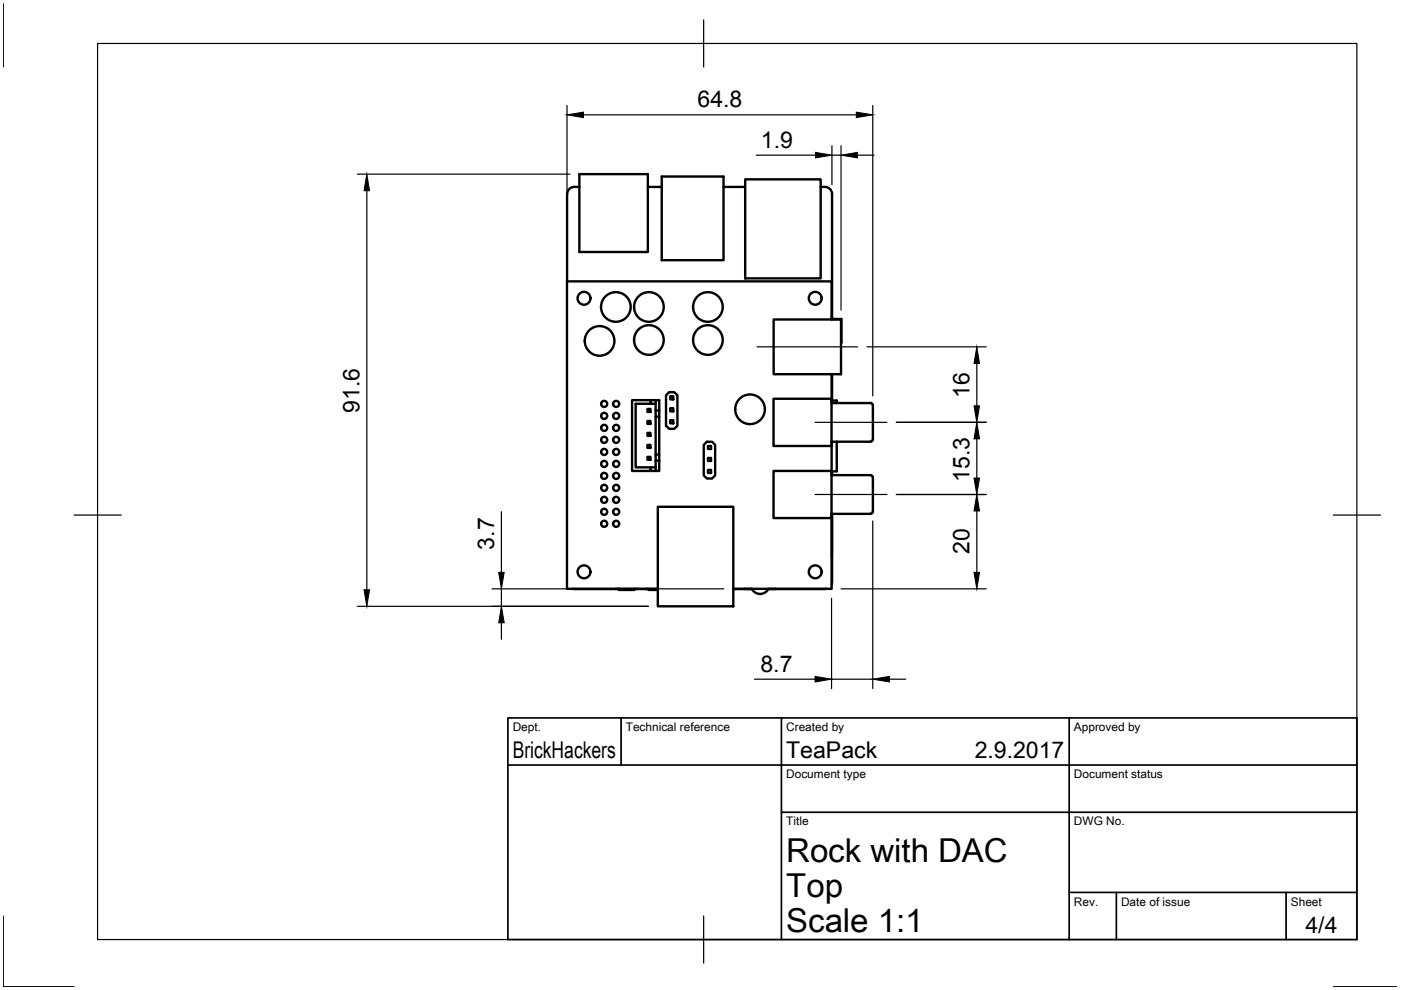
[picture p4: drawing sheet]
<svg xmlns="http://www.w3.org/2000/svg" width="297mm" height="210mm" viewBox="0 0 297 210" stroke-linecap="round" stroke-linejoin="round" font-family="sans-serif">
<!-- layer: Visible -->
<g fill="none" stroke="#000" stroke-width=".51">
<path d="M122.8 39.6a2.01 2.01 0 0 0-2.5 1.1v.4M122.8 36.9h14.6v16.5h-14.6zM137.4 39.6h2.9M140.3 37.4h13.1v17.8h-13.1zM153.4 39.6h4.6M158 38h16v21h-16zM174 39.6a1.91 1.91 0 0 1 2.3 1.1l.1 26.9h2l-.1 5M120.2 41.1v18.6M164 67.7h14.3v11.6h-14.3zM176.3 67.7v-8h-56.1v65.1h19.3M176.3 67.1l.1 .6M176.3 79.3v6.2"/>
<path d="M176.4 79.3v5.6M137.3 86.7h.6v.6h-.6zM137.3 89.2h.6v.7h-.6zM137.3 91.8h.6v.6h-.6zM137.3 94.3h.6v.7h-.6zM137.3 96.9h.6v.6h-.6zM137.9 84.8h-3.9v15.1h3.9M137.9 85.6h-3.1v13.5h3.1M139 87v1.4h.8v-1.4M139 97.6v-1.2h.8v1.2M139 84.8h-1.1v.8h1.1M139 99.1h-1.1v.8h1.1"/>
<path d="M139 87h.8M139 97.6h.8M139 84.8v2.2M139 88.4v8M139 97.6v2.3M139 84.8h.8v2.2M139.8 97.6v2.3h-.8M139.8 88.4v8M141.9 83.1h1.1l.6 .7v6.5l-.6 .6h-1.1l-.7-.6v-6.5zM142.1 84h.7v.7h-.7zM142.1 86.6h.7v.6h-.7zM142.1 89.1h.7v.7h-.7z"/>
<path d="M149.9 93.7h1.1l.6 .6v6.5l-.6 .7h-1.1l-.7-.7v-6.5zM150.1 94.6h.7v.6h-.7zM150.1 97.1h.7v.6h-.7zM150.1 99.6h.7v.7h-.7zM164 99.9h12.3v9.9h-12.3zM164 84.5h12.3v10.1h-12.3zM176.3 85.5l8.3-.1a1.23 1.23 0 0 1 .5 1.6v4.7a2.48 2.48 0 0 1-.3 1.9h-.2M176.3 93.6h8.3M176.3 93.6v7.1M176.3 84.9h1.1v.6M176.4 99.9v.8M177.4 93.6v6.3h-1.1"/>
<path d="M139.5 107.4h16v21.2h-16zM176.3 100.7h8.3a1.23 1.23 0 0 1 .5 1.6v4.7a2.48 2.48 0 0 1-.3 1.9h-.2M176.3 109h8.3M176.3 109v15.8h-20.8M176.3 109.4v8.5M176.4 109l-.1 14.9M121.4 124.8l9.8 .1v.2h3.3v-.2h3v.2h2M130.6 124.8h4.5M136.9 124.8l2.6 .1M155.5 124.9h3.9M157.8 124.8v.1M159.4 124.9a1.98 1.98 0 0 0 3.5 0"/>
<path d="M164.5 124.8l-1.6 .1M175.2 124.8l-12.3 .1"/>
<circle cx="123.8" cy="63.2" r="1.37"/>
<circle cx="127.1" cy="72.3" r="3.1"/>
<circle cx="130.6" cy="65.1" r="3.1"/>
<circle cx="137.6" cy="72.1" r="3.1"/>
<circle cx="137.6" cy="65.1" r="3.1"/>
<circle cx="150.1" cy="72.1" r="3.1"/>
<circle cx="150.1" cy="65.1" r="3.1"/>
<circle cx="172.8" cy="63.2" r="1.37"/>
<circle cx="128.1" cy="98.4" r=".65"/>
<circle cx="128.1" cy="88.2" r=".65"/>
<circle cx="128.1" cy="93.3" r=".65"/>
<circle cx="128.1" cy="95.8" r=".65"/>
<circle cx="128.1" cy="85.6" r=".65"/>
<circle cx="128.1" cy="90.7" r=".65"/>
<circle cx="130.6" cy="93.3" r=".65"/>
<circle cx="130.6" cy="95.8" r=".65"/>
<circle cx="130.6" cy="98.4" r=".65"/>
<circle cx="130.6" cy="88.2" r=".65"/>
<circle cx="130.6" cy="90.7" r=".65"/>
<circle cx="130.6" cy="85.6" r=".65"/>
<circle cx="159" cy="86.8" r="3.1"/>
<circle cx="128.1" cy="100.9" r=".65"/>
<circle cx="128.1" cy="108.5" r=".65"/>
<circle cx="128.1" cy="111.1" r=".65"/>
<circle cx="128.1" cy="103.4" r=".65"/>
<circle cx="128.1" cy="106" r=".65"/>
<circle cx="130.6" cy="100.9" r=".65"/>
<circle cx="130.6" cy="106" r=".65"/>
<circle cx="130.6" cy="103.4" r=".65"/>
<circle cx="130.6" cy="111.1" r=".65"/>
<circle cx="130.6" cy="108.5" r=".65"/>
<circle cx="123.8" cy="121.2" r="1.37"/>
<circle cx="172.8" cy="121.2" r="1.37"/>
</g>
<!-- layer: Border -->
<path d="M.7 .8v13.4M20.7 9.2h267v190h-267zM149.2 4.2v10M15.7 109.2h10M282.7 109.2h10M.7 194.2v15h15M149.2 194.2v10M282.7 209.2h13.4" fill="none" stroke="#000" stroke-width=".25"/>
<!-- layer: TitleBlock -->
<path d="M107.7 152.2h180v47h-180zM131.7 152.2v10M165.7 152.2v47M226.7 152.2v47M107.7 162.2h180M165.7 172.2h122M226.7 189.2h61M236.7 189.2v10M272.7 189.2v10" fill="none" stroke="#000" stroke-width=".36"/>
<!-- layer: Dimensions -->
<g fill="none" stroke="#000" stroke-width=".25">
<path d="M75.8 36.9h45M120.2 22.4v35.2M123.7 24.3h57.9M160.3 32.9h12.6M176.4 30.9v8.2M176.4 32.9h1.9M178.3 30.9v34.9M181.8 32.9h3.5M185 22.4v61.6M77.8 40.4v84.6M183.8 73.5h25.3M207.1 77.1v8.9"/>
<path d="M190 89.5h19.1M207.1 93.1v8.3M106.3 108.5v12.9M185 110.5v35.5M190 104.8h19.1M207.1 108.3v13.1M75.8 128.6h61.7M104.3 124.8h49.2M106.3 124.8v3.8M106.3 132v3.5M176.3 126.8v19.2M178.3 124.8h30.8"/>
<path d="M159.9 144h12.9M176.3 144h8.7M188.6 144h3.5"/>
</g>
<g fill="#000" stroke="#000" stroke-width=".21">
<path d="M120.2 24.3l3.5-.5v1.1zM172.9 32.3l3.5 .6-3.5 .6zM181.6 23.8l3.4 .5-3.4 .6zM178.3 32.9l3.5-.6v1.2zM77.8 36.9l.5 3.5h-1.1zM207.1 73.5l.6 3.6h-1.2zM207.1 89.5l.6 3.6h-1.2zM206.5 86h1.2l-.6 3.5zM207.1 104.8l.6 3.5h-1.2zM206.5 101.4h1.2l-.6 3.4zM77.2 125h1.1l-.5 3.6zM106.3 128.6l.6 3.4h-1.2z"/>
<path d="M105.7 121.4h1.2l-.6 3.4zM206.5 121.4h1.2l-.6 3.4zM172.8 143.4l3.5 .6-3.5 .6zM185 144l3.6-.6v1.2z"/>
</g>
<!-- layer: Center Lines -->
<path d="M160.5 73.5h21.3M172.8 89.5h15.3M172.8 104.8h15.3" fill="none" stroke="#000" stroke-width=".25"/>
<g font-size="7">
<text x="166.7" y="182.7">Rock with DAC</text>
<text x="166.7" y="190.2">Top</text>
<text x="166.7" y="197.7">Scale 1:1</text>
</g>
<g font-size="4.9">
<text x="147.9" y="22.8">64.8</text>
<text x="161.3" y="31.3">1.9</text>
<text x="76.2" y="87.5" transform="rotate(-90 76.2 87.5)">91.6</text>
<text x="205.5" y="84.4" transform="rotate(-90 205.5 84.4)">16</text>
<text x="205.5" y="102.1" transform="rotate(-90 205.5 102.1)">15.3</text>
<text x="104.8" y="116.6" transform="rotate(-90 104.8 116.6)">3.7</text>
<text x="205.5" y="117.5" transform="rotate(-90 205.5 117.5)">20</text>
<text x="161.2" y="142.4">8.7</text>
<text x="108.7" y="160.7">BrickHackers</text>
<text x="166.7" y="160.7">TeaPack</text>
<text x="206.7" y="160.7">2.9.2017</text>
<text x="276.8" y="197.8">4/4</text>
</g>
<g font-size="2.5">
<text x="108.7" y="155">Dept.</text>
<text x="132.7" y="155">Technical reference</text>
<text x="166.7" y="155">Created by</text>
<text x="227.7" y="155">Approved by</text>
<text x="166.7" y="165">Document type</text>
<text x="227.7" y="165">Document status</text>
<text x="166.7" y="175">Title</text>
<text x="227.7" y="175">DWG No.</text>
<text x="227.7" y="192">Rev.</text>
<text x="237.7" y="192">Date of issue</text>
<text x="273.7" y="192">Sheet</text>
</g>
</svg>
